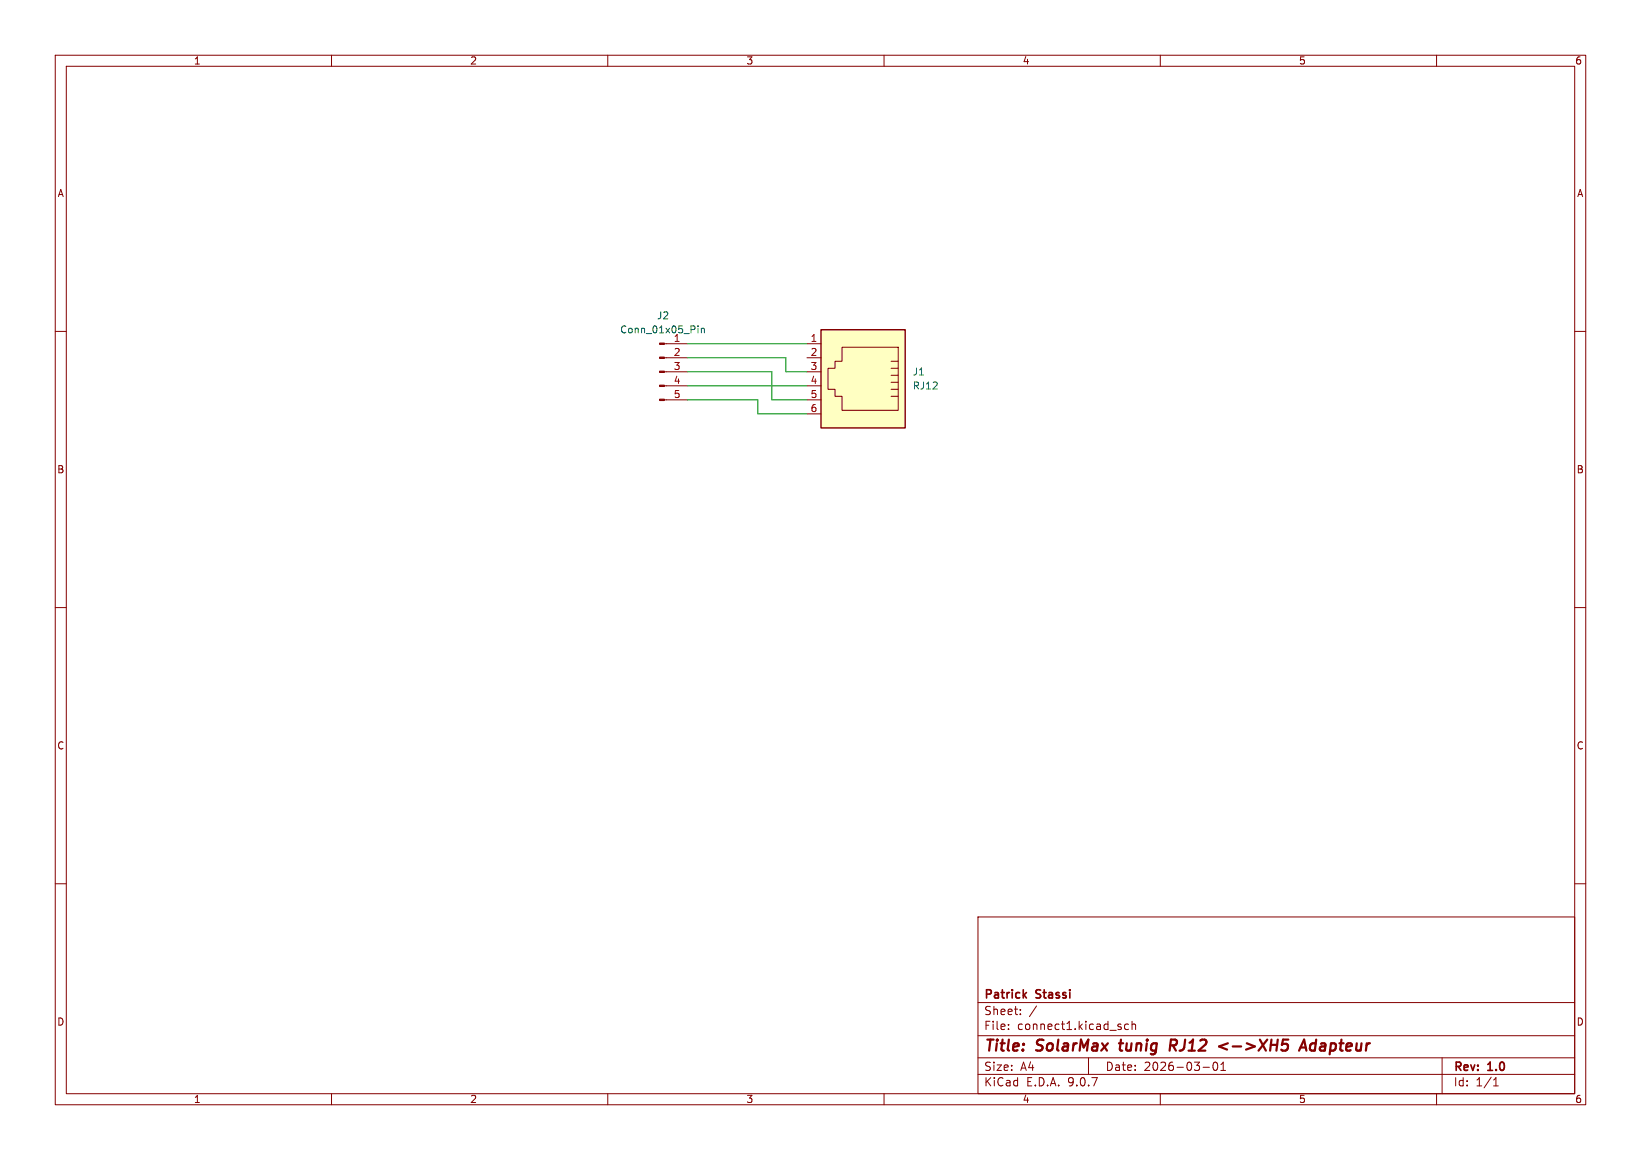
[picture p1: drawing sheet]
<svg xmlns="http://www.w3.org/2000/svg" width="297mm" height="210mm" viewBox="0 0 297 210" stroke-linecap="round" stroke-linejoin="round" font-family="sans-serif">
<g fill="none" stroke="#840000" stroke-width=".18">
<path d="M10 10h277v190h-277zM12 12h273v186h-273zM60 10v2M110 10v2M160 10v2M210 10v2M260 10v2M10 60h2M120.2 62.2h4.3M120.2 64.8h4.3M120.2 67.3h4.3M120.2 69.9h4.3"/>
<path d="M120.2 72.4h4.3M285 60h2M10 110h2M285 110h2M10 160h2M177 166h108v32h-108zM285 160h2M60 198v2M110 198v2M160 198v2M177 194.5h108M177 191.5h108"/>
<path d="M177 187.5h108M177 181.5h108M182.5 186.3v.1M182.5 185.5v.1M184.7 183.6v.1M184.7 182.8v.1M187.6 182.1l-1.3 2M197 191.5v3M204.2 185.5l-.4-.1-.3 .3v.4l.2 .2h.5M204.9 185.5l.2-.1 .4 .1v.9M204.9 184.9v1.5M210 198v2"/>
<path d="M217.7 193.2h1.2M219.7 192.4l.2-.1a.8 .8 0 0 1 .5 .7 .8 .8 0 0 1-.5 .8l-.2-.1-.2-.5zM221 193.8h.8M221 192.7l.4-.4v1.5M260 198v2M261 191.5v6.5M270.3 196.6h.9M270.3 195.5l.4-.4v1.5"/>
</g>
<path d="M202.5 188.9h.8M202.9 188.2l-.2 1.7 .2 .3M212.3 189.3l.5 .9M212.7 188.2h-.8l-.2 2M212.8 189.2l-1 .1M222.2 188.9l-1.6 .5 1.5 .6M235.1 190.2l.9-2 .4 2M235.4 189.6h.9M237.9 188.9a.66 .66 0 0 0-.8 .4v.7l.3 .2h.4" fill="none" stroke="#840000" stroke-width=".4"/>
<path d="M185.8 179.7l-.6 .6M185.3 180.1l.5 .6" fill="none" stroke="#840000" stroke-width=".3"/>
<g fill="#840000" stroke="#840000" stroke-width=".18">
<path d="M119.4 62.1h.8v.3h-.8z"/>
<path d="M119.4 64.6h.8v.3h-.8z"/>
<path d="M119.4 67.2h.8v.2h-.8z"/>
<path d="M119.4 69.7h.8v.3h-.8z"/>
<path d="M119.4 72.3h.8v.2h-.8z"/>
</g>
<path d="M126.3 59v.1M126.3 59.4v.9M126.9 59.4v.9M126.9 59.5l.2-.1 .3 .1 .1 .8" fill="none" stroke="#006464" stroke-width=".18"/>
<path d="M148.6 59.7h15.2v17.8h-15.2z" fill="#ffffc2"/>
<g fill="none" stroke="#840000" stroke-width=".18">
<path d="M146 74.9h2.6M146 72.4h2.6M146 69.9h2.6M146 67.3h2.6M146 64.8h2.6M146 62.2h2.6M152.4 62.9h10.2v11.4h-10.2v-2.5h-1.3v-1.3h-1.2v-3.8h1.2v-1.3h1.3zM161.3 70.5h1.3M161.3 69.2h1.3M161.3 67.9h1.3M161.3 66.7h1.3M161.3 65.4h1.3"/>
<path d="M161.3 71.8h1.3"/>
</g>
<path d="M148.6 59.7h15.2v17.8h-15.2z" fill="none" stroke="#840000" stroke-width=".25"/>
<path d="M124.5 72.4h12.7v2.5h8.8M124.5 67.3h15.2v5.1h6.3M124.5 64.8h17.7v2.5h3.8M124.5 62.2h21.5M124.5 69.9h21.5" fill="none" stroke="#009600" stroke-width=".18"/>
<g font-size="2.8" fill="#840000">
<text x="178" y="190.9">Title:</text>
<text x="187.7" y="190.9">SolarMax</text>
<text x="203.5" y="190.9">tunig</text>
<text x="213.4" y="190.9">RJ12</text>
<text x="223" y="190.9">&lt;-&gt;XH5</text>
<text x="238.7" y="190.9">Adapteur</text>
</g>
<g font-size="2.1" fill="#840000">
<text x="178" y="184">Sheet:</text>
<text x="178" y="181.2">Patrick</text>
<text x="187.6" y="181.2">Stassi</text>
<text x="178" y="186.7">File:</text>
<text x="184.1" y="186.7">connect1.kicad_sch</text>
<text x="178" y="196.9">KiCad</text>
<text x="178" y="194.1">Size:</text>
<text x="184.7" y="194.1">A4</text>
<text x="185.7" y="196.9">E.D.A.</text>
<text x="193.3" y="196.9">9.0.7</text>
<text x="200" y="194.1">Date:</text>
<text x="207" y="194.1">2026-03-01</text>
<text x="263" y="194.3">Rev:</text>
<text x="263" y="196.9">Id:</text>
<text x="267.1" y="196.9">1/1</text>
<text x="269.4" y="194.3">1.0</text>
</g>
<g font-size="1.8" fill="#840000">
<text x="35" y="11.9">1</text>
<text x="85" y="11.9">2</text>
<text x="135" y="11.9">3</text>
<text x="185" y="11.9">4</text>
<text x="235" y="11.9">5</text>
<text x="285" y="11.9">6</text>
<text x="10.3" y="35.9">A</text>
<text x="285.3" y="35.9">A</text>
<text x="10.3" y="85.9">B</text>
<text x="285.3" y="85.9">B</text>
<text x="10.3" y="135.9">C</text>
<text x="285.3" y="135.9">C</text>
<text x="10.3" y="185.9">D</text>
<text x="285.3" y="185.9">D</text>
<text x="35" y="199.9">1</text>
<text x="85" y="199.9">2</text>
<text x="135" y="199.9">3</text>
<text x="185" y="199.9">4</text>
<text x="235" y="199.9">5</text>
<text x="285" y="199.9">6</text>
</g>
<g font-size="1.8" fill="#006464">
<text x="118.8" y="58">J2</text>
<text x="112.1" y="60.6">Conn_01x05_Pin</text>
<text x="121.8" y="62">1</text>
<text x="165.1" y="68.2">J1</text>
<text x="165.1" y="70.7">RJ12</text>
</g>
<g font-size="1.8" fill="#a90000">
<text x="121.8" y="64.5">2</text>
<text x="146.6" y="64.5">2</text>
<text x="146.6" y="62">1</text>
<text x="121.8" y="67.1">3</text>
<text x="121.8" y="69.6">4</text>
<text x="146.6" y="69.6">4</text>
<text x="146.6" y="67.1">3</text>
<text x="121.8" y="72.1">5</text>
<text x="146.6" y="74.7">6</text>
<text x="146.6" y="72.1">5</text>
</g>
</svg>
